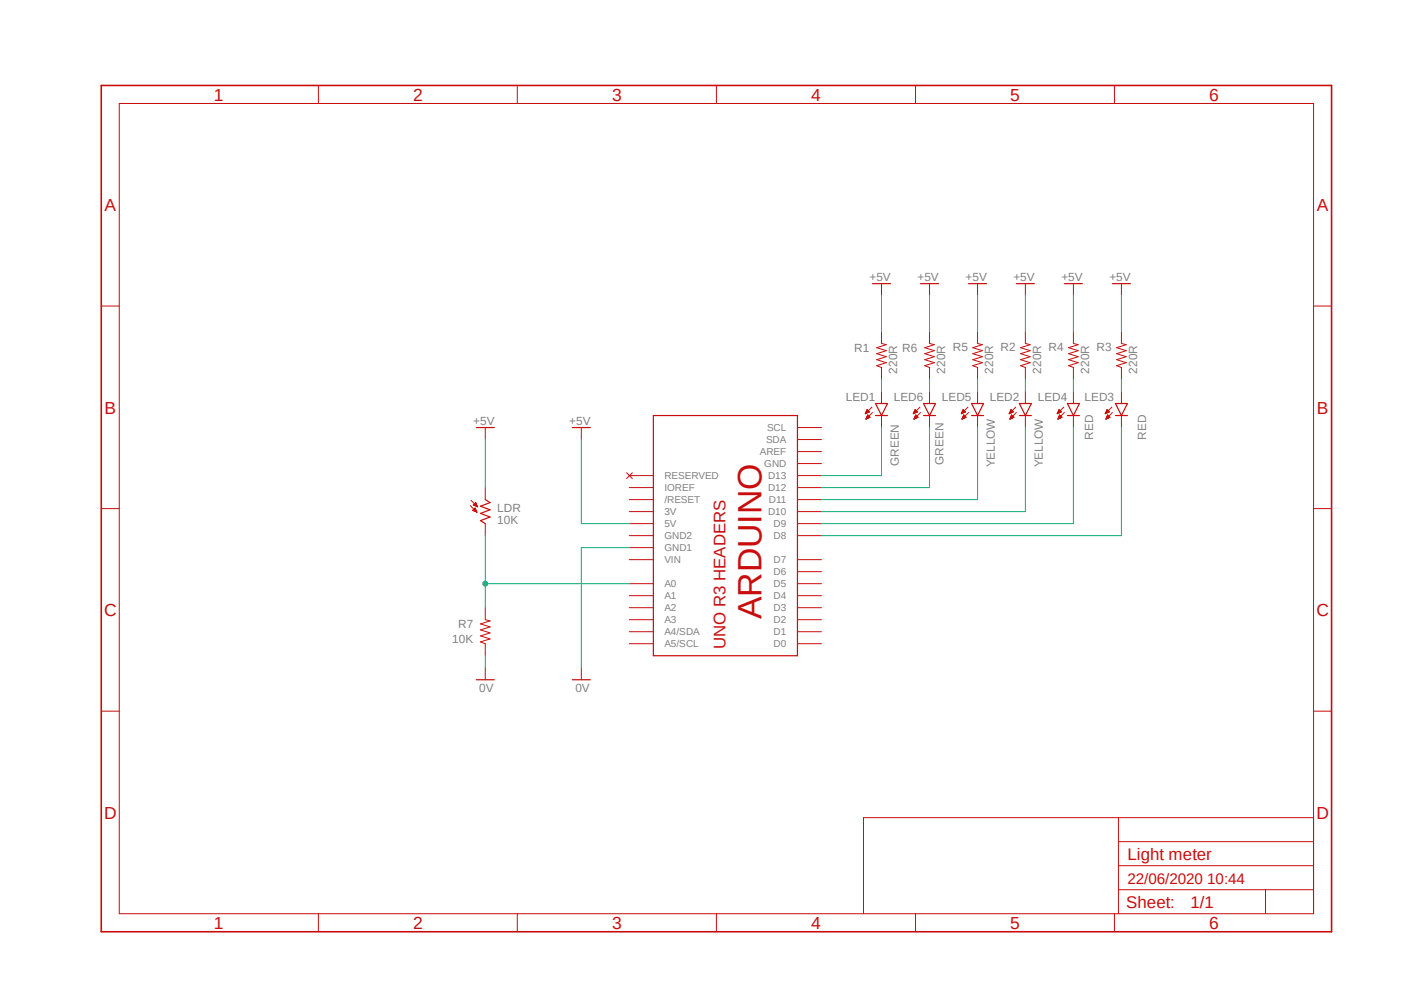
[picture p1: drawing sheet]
<svg xmlns="http://www.w3.org/2000/svg" width="297mm" height="210mm" viewBox="0 0 297 210" stroke-linecap="round" stroke-linejoin="round" font-family="sans-serif">
<path d="M20.9 17.7l261.2 179.9M282.1 17.7l-261.2 179.9" fill="none" stroke="#fff" stroke-width=".21"/>
<g fill="none" stroke="#c90d0c" stroke-width=".21">
<path d="M67.4 18.1v3.8M109.4 18.1v3.8M151.6 18.1v3.8M193.7 18.1v3.8M235.8 18.1v3.8M25.2 21.9h252.7v171.4h-252.7zM186.5 60v2.5M196.6 60v2.5M206.8 60v2.5M216.9 60v2.5M227.1 60v2.5M237.2 60v2.5"/>
<path d="M21.4 64.7h3.8M186.5 70.1v2.5l1 .3-2 .6 2 .7-2 .6 2 .6-2 .7 2 .6-2 .6 1 .4v2.6M196.6 70.1v2.5l1.1 .3-2.1 .6 2.1 .7-2.1 .6 2.1 .6-2.1 .7 2.1 .6-2.1 .6 1 .4v2.6M206.8 70.1v2.5l1 .3-2 .6 2 .7-2 .6 2 .6-2 .7 2 .6-2 .6 1 .4v2.6M216.9 70.1v2.5l1 .3-2 .6 2 .7-2 .6 2 .6-2 .7 2 .6-2 .6 1 .4v2.6M227.1 70.1v2.5l1 .3-2 .6 2 .7-2 .6 2 .6-2 .7 2 .6-2 .6 1 .4v2.6M237.2 70.1v2.5l1.1 .3-2.1 .6 2.1 .7-2.1 .6 2.1 .6-2.1 .7 2.1 .6-2.1 .6 1 .4v2.6M277.9 64.7h3.8M102.7 90.4v2.6M123 90.4v2.6M132.5 100l1.3 1.2M133.8 100l-1.3 1.2"/>
<path d="M168.7 95.5h5.1M168.7 98h5.1M168.7 90.4h5.1M168.7 93h5.1M183.1 87.4h.1M183.1 87.3h.3M183.1 87.2h.5M183.2 87.2h.7M183.2 88.6h.1M183.2 87.1h.7M183.2 88.5h.3M183.3 87h.5"/>
<path d="M183.3 88.4h.4M183.3 86.9h.4M183.3 88.3h.6M183.3 86.8h.3M183.3 88.2h.7M183.4 86.7h.1M183.4 88.1h.5M183.4 86.6l.5 .5-.9 .4zM183.5 88h.2M183.5 87.9h.1M183.5 87.8h.1M183.6 87.8l.5 .5-.9 .3z"/>
<path d="M184.4 86.1l-1.4 1.4M184.6 87.2l-1.4 1.4M186.5 82.8v2.5M186.5 87.9v2.5M193.2 87.4h.2M193.3 87.3h.3M193.3 87.2h.5M193.3 87.2h.7M193.3 88.6h.2M193.4 87.1h.6M193.4 88.5h.3M193.4 87h.5"/>
<path d="M193.4 88.4h.5M193.5 86.9h.3M193.5 88.3h.6M193.5 86.8h.3M193.5 88.2h.7M193.5 86.7h.2M193.5 88.1h.6M193.6 88.1h.4M193.6 86.6l.5 .5-.9 .4zM193.6 86.7h.1M193.6 88h.3M193.6 87.9h.2"/>
<path d="M193.7 87.8h.1M193.7 87.8l.5 .5-.9 .3zM194.6 86.1l-1.4 1.4M194.7 87.2l-1.4 1.4M196.6 82.8v2.5M196.6 87.9v2.5M203.4 87.4h.1M203.4 87.3h.4M203.5 87.2h.5M203.5 87.2h.7M203.5 88.6h.1M203.5 87.1h.7"/>
<path d="M203.5 88.5h.3M203.6 87h.5M203.6 88.4h.4M203.6 86.9h.4M203.6 88.3h.7M203.7 86.8h.2M203.7 88.2h.6M203.7 86.7h.1M203.7 88.1h.5M203.8 88.1h.3M203.8 86.6l.5 .5-.9 .4zM203.8 88h.2"/>
<path d="M203.8 87.9h.2M203.8 87.8h.1M203.9 87.8l.5 .5-.9 .3zM204.8 86.1l-1.4 1.4M204.9 87.2l-1.4 1.4M206.8 82.8v2.5M206.8 87.9v2.5M213.5 87.4h.2M213.6 87.3h.3M213.6 87.2h.5M213.7 87.2h.6M213.7 88.6h.1"/>
<path d="M213.7 87.1h.6M213.7 88.5h.3M213.7 87h.5M213.7 88.4h.5M213.8 86.9h.4M213.8 88.3h.6M213.8 86.8h.3M213.8 86.7h.2M213.8 88.2h.7M213.9 88.1h.5M213.9 86.6l.5 .5-.9 .4zM213.9 86.7h.1"/>
<path d="M213.9 88.1h.4M213.9 88h.3M214 87.9h.1M214 87.8h.1M214 87.8l.5 .5-.9 .3zM214.9 86.1l-1.4 1.4M215 87.2l-1.4 1.4M216.9 82.8v2.5M216.9 87.9v2.5M223.7 87.4h.2M223.7 87.3h.4M223.8 87.2h.5"/>
<path d="M223.8 87.2h.7M223.8 88.6h.1M223.9 87.1h.6M223.9 88.5h.3M223.9 87h.5M223.9 88.4h.5M223.9 86.9h.4M223.9 86.8h.3M223.9 88.3h.7M224 86.7h.2M224 88.2h.6M224 88.1h.5"/>
<path d="M224 86.7h.1M224 86.6l.5 .5-.9 .4zM224.1 88h.3M224.1 87.9h.2M224.2 87.8h.1M224.2 87.8l.5 .5-.9 .3zM225 86.1l-1.4 1.4M225.2 87.2l-1.4 1.4M227.1 82.8v2.5M227.1 87.9v2.5M233.8 87.4h.2M233.9 87.3h.3"/>
<path d="M233.9 87.2h.5M234 87.2h.6M234 88.6h.1M234 87.1h.7M234 88.5h.3M234.1 87h.5M234.1 86.9h.4M234.1 88.4h.4M234.1 86.8h.3M234.1 88.3h.6M234.1 86.7h.2M234.1 88.2h.7"/>
<path d="M234.1 88.1h.6M234.2 88.1h.4M234.2 86.7h.1M234.2 86.6l.5 .5-.9 .4zM234.2 88h.3M234.3 87.9h.1M234.3 87.8h.1M234.3 87.8l.5 .5-.9 .3zM235.2 86.1l-1.4 1.4M235.3 87.2l-1.4 1.4M237.2 82.8v2.5M237.2 87.9v2.5"/>
<path d="M21.4 107.6h3.8M99.5 106.9l1.4 1.4M99.6 105.8l1.4 1.4M100 107.9l.9 .4M100 107.9l.5-.5 .4 .9M100 107.9h.8M100.1 107.9h.6M100.1 106.8l.5-.5 .4 .9zM100.2 107.8h.5M100.2 106.8h.6M100.2 108h.6M100.2 106.7h.6"/>
<path d="M100.3 107.7h.3M100.3 106.9h.6M100.3 106.6h.5M100.4 107.6h.2M100.4 106.6h.4M100.5 108.1h.3M100.5 107.5h.1M100.5 106.5h.2M100.5 107h.4M100.6 106.3h.1M100.6 108.2h.2M100.8 107.1h.2"/>
<path d="M100.8 108.3h.1M101 107.1h.1M102.7 103.1v2.6M102.7 110.7v2.6M133.1 105.7h5.1M133.1 108.2h5.1M133.1 110.7h5.1M133.1 118.4h5.1M133.1 113.3h5.1M133.1 103.1h5.1M133.1 100.6h5.1M133.1 115.8h5.1"/>
<path d="M168.7 105.7h5.1M168.7 108.2h5.1M168.7 110.7h5.1M168.7 118.4h5.1M168.7 113.3h5.1M168.7 103.1h5.1M168.7 100.6h5.1M277.9 107.6h3.8M102.7 128.5v2.6l1 .2-2.1 .7 2.1 .6-2.1 .6 2.1 .7-2.1 .6 2.1 .6-2.1 .7 1.1 .3v2.6M133.1 123.4h5.1M133.1 126h5.1M133.1 128.5h5.1"/>
<path d="M133.1 131.1h5.1M133.1 133.6h5.1M133.1 136.1h5.1M168.7 123.4h5.1M168.7 126h5.1M168.7 128.5h5.1M168.7 131.1h5.1M168.7 133.6h5.1M168.7 136.1h5.1M168.7 120.9h5.1M21.4 150.4h3.8M102.7 141.2v2.6"/>
<path d="M123 141.2v2.6M277.9 150.4h3.8M236.6 172.9v20.4M236.6 178h41.3M277.9 172.9h-95.2v20.4M67.4 193.3v3.8M109.4 193.3v3.8M151.6 193.3v3.8M193.7 193.3v3.8M235.8 193.3v3.8M236.6 188.2h41.3M236.6 183.1h41.3"/>
<path d="M267.7 188.2v5.1"/>
</g>
<path d="M21.4 18.1h260.3v179h-260.3z" fill="none" stroke="#c90d0c" stroke-width=".34"/>
<g fill="none" stroke="#c90d0c" stroke-width=".25">
<path d="M184.6 60h3.8M194.7 60h3.8M204.9 60h3.8M215 60h3.8M225.2 60h3.8M235.3 60h3.8M100.8 90.4h3.8M121.1 90.4h3.8M138.2 87.9h30.5v50.8h-30.5zM185.2 85.3h2.5l-1.2 2.6zM185.2 87.9h2.5M195.4 87.9h2.5"/>
<path d="M195.4 85.3h2.5l-1.3 2.6zM205.5 87.9h2.6M205.5 85.3h2.6l-1.3 2.6zM215.6 87.9h2.6M215.6 85.3h2.6l-1.3 2.6zM225.8 87.9h2.5M225.8 85.3h2.5l-1.2 2.6zM236 87.9h2.5M236 85.3h2.5l-1.3 2.6zM102.7 105.7l1 .6-2.1 .8 2.1 .7-2.1 .8 2.1 .7-2.1 .8 1.1 .6M100.8 143.8h3.8M121.1 143.8h3.8"/>
</g>
<g fill="none" stroke="#0dab76" stroke-width=".21">
<path d="M186.5 62.5v7.6M196.6 62.5v7.6M206.8 62.5v7.6M216.9 62.5v7.6M227.1 62.5v7.6M237.2 62.5v7.6M102.7 93v10.1M123 93v17.7h10.1M186.5 80.3v2.5M186.5 90.4v10.2h-12.7M196.6 80.3v2.5M196.6 90.4v12.7h-22.8"/>
<path d="M206.8 80.3v2.5M206.8 90.4v15.3h-33M216.9 80.3v2.5M216.9 90.4v17.8h-43.1M227.1 90.4v20.3h-53.3M227.1 80.3v2.5M237.2 80.3v2.5M237.2 90.4v22.9h-63.4M102.7 113.3v15.2M133.1 115.8h-10.1v25.4M102.7 138.7v2.5M102.7 123.4h30.4"/>
</g>
<circle cx="102.7" cy="123.4" r=".51" fill="#0dab76"/>
<circle cx="102.7" cy="123.4" r=".51" fill="none" stroke="#0dab76" stroke-width=".21"/>
<text font-size="7.2" fill="#c90d0c" x="161.1" y="131" transform="rotate(-90 161.1 131)">ARDUINO</text>
<g font-size="3.7" fill="#c90d0c">
<text x="45.3" y="21.3">1</text>
<text x="87.4" y="21.3">2</text>
<text x="129.5" y="21.3">3</text>
<text x="171.6" y="21.3">4</text>
<text x="213.7" y="21.3">5</text>
<text x="255.8" y="21.3">6</text>
<text x="22.1" y="44.6">A</text>
<text x="278.6" y="44.6">A</text>
<text x="22.1" y="87.5">B</text>
<text x="278.6" y="87.5">B</text>
<text x="22" y="130.3">C</text>
<text x="278.5" y="130.3">C</text>
<text x="22" y="173.1">D</text>
<text x="278.5" y="173.1">D</text>
<text x="45.3" y="196.5">1</text>
<text x="87.4" y="196.5">2</text>
<text x="129.5" y="196.5">3</text>
<text x="171.6" y="196.5">4</text>
<text x="213.7" y="196.5">5</text>
<text x="255.8" y="196.5">6</text>
</g>
<g font-size="3.6" fill="#c90d0c">
<text x="153.5" y="137.3" transform="rotate(-90 153.5 137.3)">UNO R3 HEADERS</text>
<text x="238.5" y="181.8">Light meter</text>
<text x="251.8" y="192">1/1</text>
<text x="238.3" y="192.1">Sheet:</text>
</g>
<text font-size="3.2" fill="#c90d0c" x="238.5" y="186.9">22/06/2020 10:44</text>
<g font-size="2.5" fill="#808080">
<text x="183.9" y="59.4">+5V</text>
<text x="194.1" y="59.4">+5V</text>
<text x="204.3" y="59.4">+5V</text>
<text x="214.4" y="59.4">+5V</text>
<text x="224.5" y="59.4">+5V</text>
<text x="234.7" y="59.4">+5V</text>
<text x="180.7" y="74.4">R1</text>
<text x="190.9" y="74.4">R6</text>
<text x="201.6" y="74.2">R5</text>
<text x="211.7" y="74.2">R2</text>
<text x="221.8" y="74.2">R4</text>
<text x="232" y="74.2">R3</text>
<text x="189.8" y="79" transform="rotate(-90 189.8 79)">220R</text>
<text x="199.9" y="79" transform="rotate(-90 199.9 79)">220R</text>
<text x="210.1" y="79" transform="rotate(-90 210.1 79)">220R</text>
<text x="220.2" y="79" transform="rotate(-90 220.2 79)">220R</text>
<text x="230.4" y="79" transform="rotate(-90 230.4 79)">220R</text>
<text x="240.5" y="79" transform="rotate(-90 240.5 79)">220R</text>
<text x="100.1" y="89.8">+5V</text>
<text x="120.4" y="89.8">+5V</text>
<text x="178.9" y="84.8">LED1</text>
<text x="189.1" y="84.8">LED6</text>
<text x="199.3" y="84.8">LED5</text>
<text x="209.4" y="84.8">LED2</text>
<text x="219.5" y="84.8">LED4</text>
<text x="229.4" y="84.8">LED3</text>
<text x="231.3" y="93" transform="rotate(-90 231.3 93)">RED</text>
<text x="242.4" y="93" transform="rotate(-90 242.4 93)">RED</text>
<text x="190.2" y="98.6" transform="rotate(-90 190.2 98.6)">GREEN</text>
<text x="199.6" y="98.3" transform="rotate(-90 199.6 98.3)">GREEN</text>
<text x="210.5" y="98.8" transform="rotate(-90 210.5 98.8)">YELLOW</text>
<text x="220.6" y="98.8" transform="rotate(-90 220.6 98.8)">YELLOW</text>
<text x="105.2" y="110.7">10K</text>
<text x="105.2" y="108.2">LDR</text>
<text x="95.7" y="135.9">10K</text>
<text x="96.9" y="132.8">R7</text>
<text x="101.4" y="146.3">0V</text>
<text x="121.7" y="146.3">0V</text>
</g>
<g font-size="2.1" fill="#808080">
<text x="162.1" y="93.7">SDA</text>
<text x="162.3" y="91.2">SCL</text>
<text x="140.5" y="101.3">RESERVED</text>
<text x="160.7" y="96.3">AREF</text>
<text x="161.7" y="98.8">GND</text>
<text x="162.5" y="101.3">D13</text>
<text x="140.5" y="106.4">/RESET</text>
<text x="140.5" y="103.9">IOREF</text>
<text x="162.5" y="103.9">D12</text>
<text x="162.6" y="106.4">D11</text>
<text x="140.5" y="109">3V</text>
<text x="140.5" y="111.5">5V</text>
<text x="162.5" y="109">D10</text>
<text x="163.7" y="111.5">D9</text>
<text x="140.5" y="116.6">GND1</text>
<text x="140.5" y="114">GND2</text>
<text x="140.5" y="119.1">VIN</text>
<text x="163.7" y="119.1">D7</text>
<text x="163.7" y="114">D8</text>
<text x="140.5" y="124.2">A0</text>
<text x="163.7" y="124.2">D5</text>
<text x="163.7" y="121.7">D6</text>
<text x="140.5" y="126.7">A1</text>
<text x="140.5" y="129.3">A2</text>
<text x="140.5" y="131.8">A3</text>
<text x="163.7" y="131.8">D2</text>
<text x="163.7" y="129.3">D3</text>
<text x="163.7" y="126.7">D4</text>
<text x="140.5" y="134.4">A4/SDA</text>
<text x="140.5" y="136.9">A5/SCL</text>
<text x="163.7" y="136.9">D0</text>
<text x="163.7" y="134.4">D1</text>
</g>
</svg>
